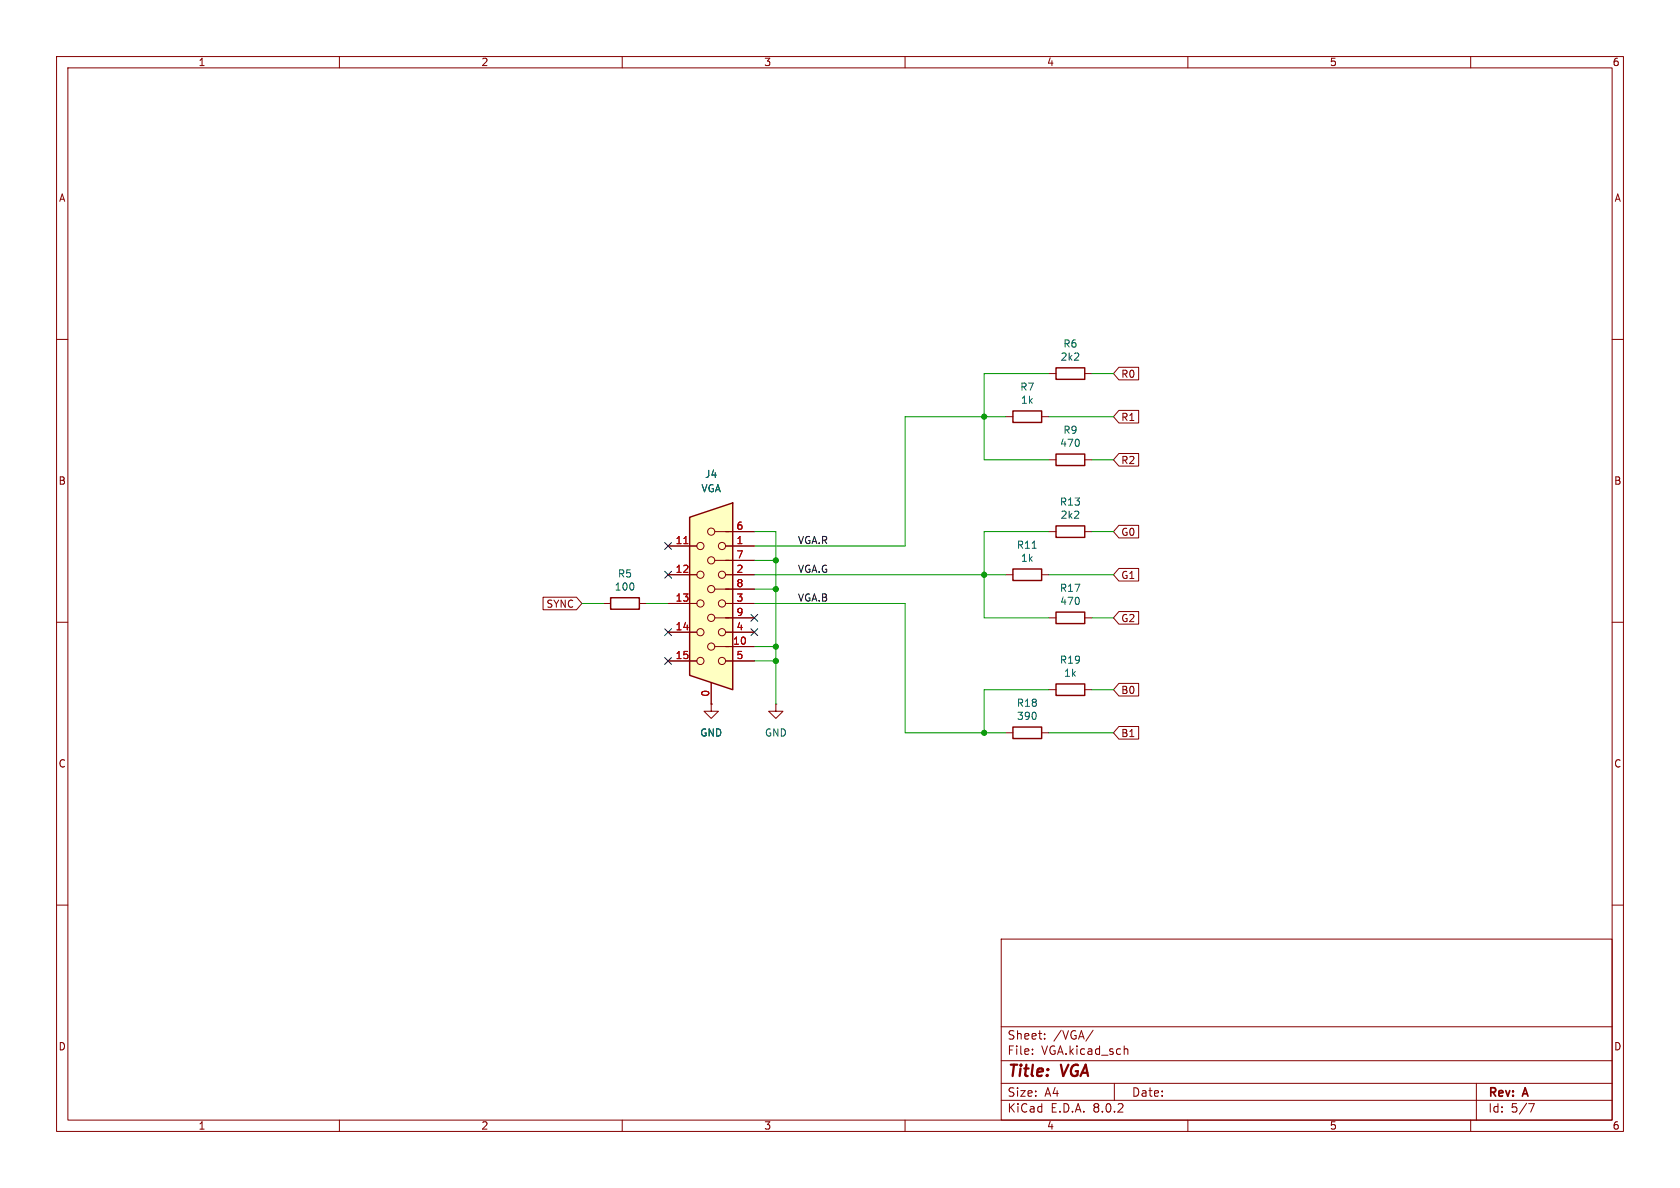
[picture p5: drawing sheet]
<svg xmlns="http://www.w3.org/2000/svg" width="297mm" height="210mm" viewBox="0 0 297 210" stroke-linecap="round" stroke-linejoin="round" font-family="sans-serif">
<g fill="none" stroke="#840000" stroke-width=".18">
<path d="M10 10h277v190h-277zM12 12h273v186h-273zM60 10v2M110 10v2M160 10v2M210 10v2M260 10v2M10 60h2M285 60h2M10 110h2M285 110h2M137.2 124.5v1.2h1.2l-1.2 1.3-1.3-1.3h1.3"/>
<path d="M137.2 124.5h.1M177.8 129.5h1.3M184.1 129.5h1.3M10 160h2M285 160h2M177 166h108v32h-108zM60 198v2M110 198v2M160 198v2M177 194.5h108M177 191.5h108M177 187.5h108"/>
<path d="M177 181.5h108M182.5 186.3v.1M182.5 185.5v.1M184.7 183.6v.1M184.7 182.8v.1M193.2 182.1l-1.2 2M197 191.5v3M199 185.4h.2l.2 .2v.8M210 198v2M260 198v2M261 191.5v6.5M270.2 195.1h1l-.6 1.5"/>
</g>
<path d="M179.1 128.5h5v2.1h-5z" fill="none" stroke="#840000" stroke-width=".25"/>
<path d="M121.9 91.4l7.6-2.5v33l-7.6-2.5z" fill="#ffffc2"/>
<g fill="none" stroke="#840000" stroke-width=".18">
<path d="M177.8 73.7h1.3M184.1 73.7h1.3M185.4 66h1.3M191.8 66h1.2M197.8 72.5h3.5v2.3h-3.5l-1-1.1zM197.8 64.9h3.5v2.3h-3.5l-1-1.2zM118.1 96.5h5.1M126.4 99.1h6.9M126.4 94h6.9M128.3 96.5h5M185.4 94h1.3M185.4 81.3h1.3"/>
<path d="M191.8 94h1.2M191.8 81.3h1.2M197.8 92.9h3.5v2.2h-3.5l-1-1.1zM197.8 80.2h3.5v2.2h-3.5l-1-1.1zM96 105.6h5.9l1 1.1-1 1.1h-5.9zM106.7 106.7h1.2M113 106.7h1.3M118.1 101.6h5.1M118.1 106.7h5.1M118.1 111.8h5.1M118.1 116.8h5.1M126.4 114.3h6.9"/>
<path d="M126.4 109.2h6.9M126.4 104.1h6.9M128.3 101.6h5M128.3 106.7h5M128.3 111.8h5M128.3 116.8h5M177.8 101.6h1.3M184.1 101.6h1.3M185.4 109.2h1.3M191.8 109.2h1.2M197.8 100.5h3.5v2.2h-3.5l-1-1.1zM197.8 108.1h3.5v2.2h-3.5l-1-1.1z"/>
<path d="M125.7 124.5v1.2h1.3l-1.3 1.3-1.2-1.3h1.2M125.7 124.5h.1M125.7 120.7v3.8M185.4 121.9h1.3M191.8 121.9h1.2M197.8 128.4h3.5v2.3h-3.5l-1-1.2zM197.8 120.8h3.5v2.2h-3.5l-1-1.1z"/>
<circle cx="123.8" cy="96.5" r=".63"/>
<circle cx="125.7" cy="99.1" r=".63"/>
<circle cx="125.7" cy="94" r=".63"/>
<circle cx="127.6" cy="96.5" r=".63"/>
<circle cx="123.8" cy="101.6" r=".63"/>
<circle cx="123.8" cy="116.8" r=".63"/>
<circle cx="123.8" cy="111.8" r=".63"/>
<circle cx="123.8" cy="106.7" r=".63"/>
<circle cx="125.7" cy="109.2" r=".63"/>
<circle cx="125.7" cy="104.1" r=".63"/>
<circle cx="125.7" cy="114.3" r=".63"/>
<circle cx="127.6" cy="101.6" r=".63"/>
<circle cx="127.6" cy="106.7" r=".63"/>
<circle cx="127.6" cy="116.8" r=".63"/>
<circle cx="127.6" cy="111.8" r=".63"/>
</g>
<path d="M179.1 72.6h5v2.1h-5zM186.7 65h5.1v2.1h-5.1zM121.9 91.4l7.6-2.5v33l-7.6-2.5zM186.7 80.3h5.1v2h-5.1zM186.7 93h5.1v2h-5.1zM107.9 105.7h5.1v2h-5.1zM179.1 100.6h5v2h-5zM186.7 108.2h5.1v2h-5.1zM186.7 120.9h5.1v2h-5.1z" fill="none" stroke="#840000" stroke-width=".25"/>
<path d="M120.9 96.1h.7" fill="none" stroke="#a90000" stroke-width=".18"/>
<path d="M182.5 96.9h.7" fill="none" stroke="#006464" stroke-width=".18"/>
<g fill="none" stroke="#009600" stroke-width=".18">
<path d="M177.8 73.7h-17.8v22.8h-26.7M185.4 66h-11.4v15.3h11.4M185.4 73.7h11.4M193 66h3.8M133.3 94h3.9v30.5M133.3 99.1h3.9M185.4 94h-11.4v15.2h11.4M193 94h3.8M193 81.3h3.8M102.9 106.7h3.8M114.3 106.7h3.8M133.3 106.7h26.7v22.8h17.8"/>
<path d="M133.3 116.8h3.9M133.3 101.6h44.5M133.3 114.3h3.9M133.3 104.1h3.9M185.4 101.6h11.4M193 109.2h3.8M185.4 121.9h-11.4v7.6M185.4 129.5h11.4M193 121.9h3.8"/>
</g>
<path d="M117.5 95.9l1.2 1.2M118.7 95.9l-1.2 1.2M117.5 111.2l1.2 1.2M117.5 101l1.2 1.2M117.5 116.2l1.2 1.2M118.7 111.2l-1.2 1.2M118.7 101l-1.2 1.2M118.7 116.2l-1.2 1.2M132.7 108.6l1.3 1.2M132.7 111.2l1.3 1.2M134 108.6l-1.3 1.2M134 111.2l-1.3 1.2" fill="none" stroke="#000084" stroke-width=".18"/>
<g fill="#009600" stroke="#009600" stroke-width=".18">
<circle cx="137.2" cy="99.1" r=".46"/>
<circle cx="137.2" cy="104.1" r=".46"/>
<circle cx="137.2" cy="114.3" r=".46"/>
<circle cx="137.2" cy="116.8" r=".46"/>
<circle cx="174" cy="73.7" r=".46"/>
<circle cx="174" cy="129.5" r=".46"/>
<circle cx="174" cy="101.6" r=".46"/>
</g>
<g font-size="2.8" fill="#840000">
<text x="178" y="190.9">Title:</text>
<text x="187.7" y="190.9">VGA</text>
</g>
<g font-size="2.1" fill="#840000">
<text x="178" y="184">Sheet:</text>
<text x="186.2" y="184">/VGA/</text>
<text x="178" y="186.7">File:</text>
<text x="184.1" y="186.7">VGA.kicad_sch</text>
<text x="178" y="196.9">KiCad</text>
<text x="178" y="194.1">Size:</text>
<text x="184.7" y="194.1">A4</text>
<text x="185.7" y="196.9">E.D.A.</text>
<text x="193.3" y="196.9">8.0.2</text>
<text x="200" y="194.1">Date:</text>
<text x="263" y="194.3">Rev:</text>
<text x="263" y="196.9">Id:</text>
<text x="267.1" y="196.9">5/7</text>
<text x="269.4" y="194.3">A</text>
</g>
<g font-size="1.8" fill="#840000">
<text x="35" y="11.9">1</text>
<text x="85" y="11.9">2</text>
<text x="135" y="11.9">3</text>
<text x="185" y="11.9">4</text>
<text x="235" y="11.9">5</text>
<text x="285" y="11.9">6</text>
<text x="10.3" y="35.9">A</text>
<text x="285.3" y="35.9">A</text>
<text x="198.1" y="67">R0</text>
<text x="198.1" y="74.6">R1</text>
<text x="198.1" y="82.2">R2</text>
<text x="10.3" y="85.9">B</text>
<text x="285.3" y="85.9">B</text>
<text x="198.1" y="94.9">G0</text>
<text x="96.5" y="107.6">SYNC</text>
<text x="198.1" y="102.6">G1</text>
<text x="198.1" y="110.2">G2</text>
<text x="198.1" y="122.9">B0</text>
<text x="198.1" y="130.5">B1</text>
<text x="10.3" y="135.9">C</text>
<text x="285.3" y="135.9">C</text>
<text x="10.3" y="185.9">D</text>
<text x="285.3" y="185.9">D</text>
<text x="35" y="199.9">1</text>
<text x="85" y="199.9">2</text>
<text x="135" y="199.9">3</text>
<text x="185" y="199.9">4</text>
<text x="235" y="199.9">5</text>
<text x="285" y="199.9">6</text>
</g>
<g font-size="1.8" fill="#006464">
<text x="187.4" y="64">2k2</text>
<text x="187.9" y="61.6">R6</text>
<text x="180.3" y="69.3">R7</text>
<text x="180.4" y="71.6">1k</text>
<text x="187.9" y="76.9">R9</text>
<text x="187.3" y="79.2">470</text>
<text x="123.9" y="87.2">VGA</text>
<text x="124.5" y="84.7">J4</text>
<text x="187.3" y="89.6">R13</text>
<text x="187.4" y="91.9">2k2</text>
<text x="179.7" y="97.2">R11</text>
<text x="180.4" y="99.5">1k</text>
<text x="108.6" y="104.6">100</text>
<text x="109.1" y="102.3">R5</text>
<text x="187.3" y="104.8">R17</text>
<text x="187.3" y="107.1">470</text>
<text x="187.3" y="117.5">R19</text>
<text x="188" y="119.8">1k</text>
<text x="179.7" y="125.1">R18</text>
<text x="123.7" y="130.4">GND</text>
<text x="135.1" y="130.4">GND</text>
<text x="179.7" y="127.5">390</text>
</g>
<g font-size="1.8" fill="#a90000">
<text x="130.1" y="93.7">6</text>
<text x="119.3" y="96.3">11</text>
<text x="119.3" y="101.3">12</text>
<text x="130.1" y="96.3">1</text>
<text x="130.1" y="101.3">2</text>
<text x="130.1" y="98.8">7</text>
<text x="119.3" y="106.4">13</text>
<text x="130.1" y="106.4">3</text>
<text x="130.1" y="103.9">8</text>
<text x="119.3" y="111.5">14</text>
<text x="130.1" y="111.5">4</text>
<text x="130.1" y="109">9</text>
<text x="119.3" y="116.6">15</text>
<text x="129.5" y="114">10</text>
<text x="130.1" y="116.6">5</text>
<text x="125.5" y="123.3" transform="rotate(-90 125.5 123.3)">0</text>
</g>
<g font-size="1.8" fill="#0f0f0f">
<text x="141" y="101.3">VGA.G</text>
<text x="141" y="96.3">VGA.R</text>
<text x="141" y="106.4">VGA.B</text>
</g>
</svg>
